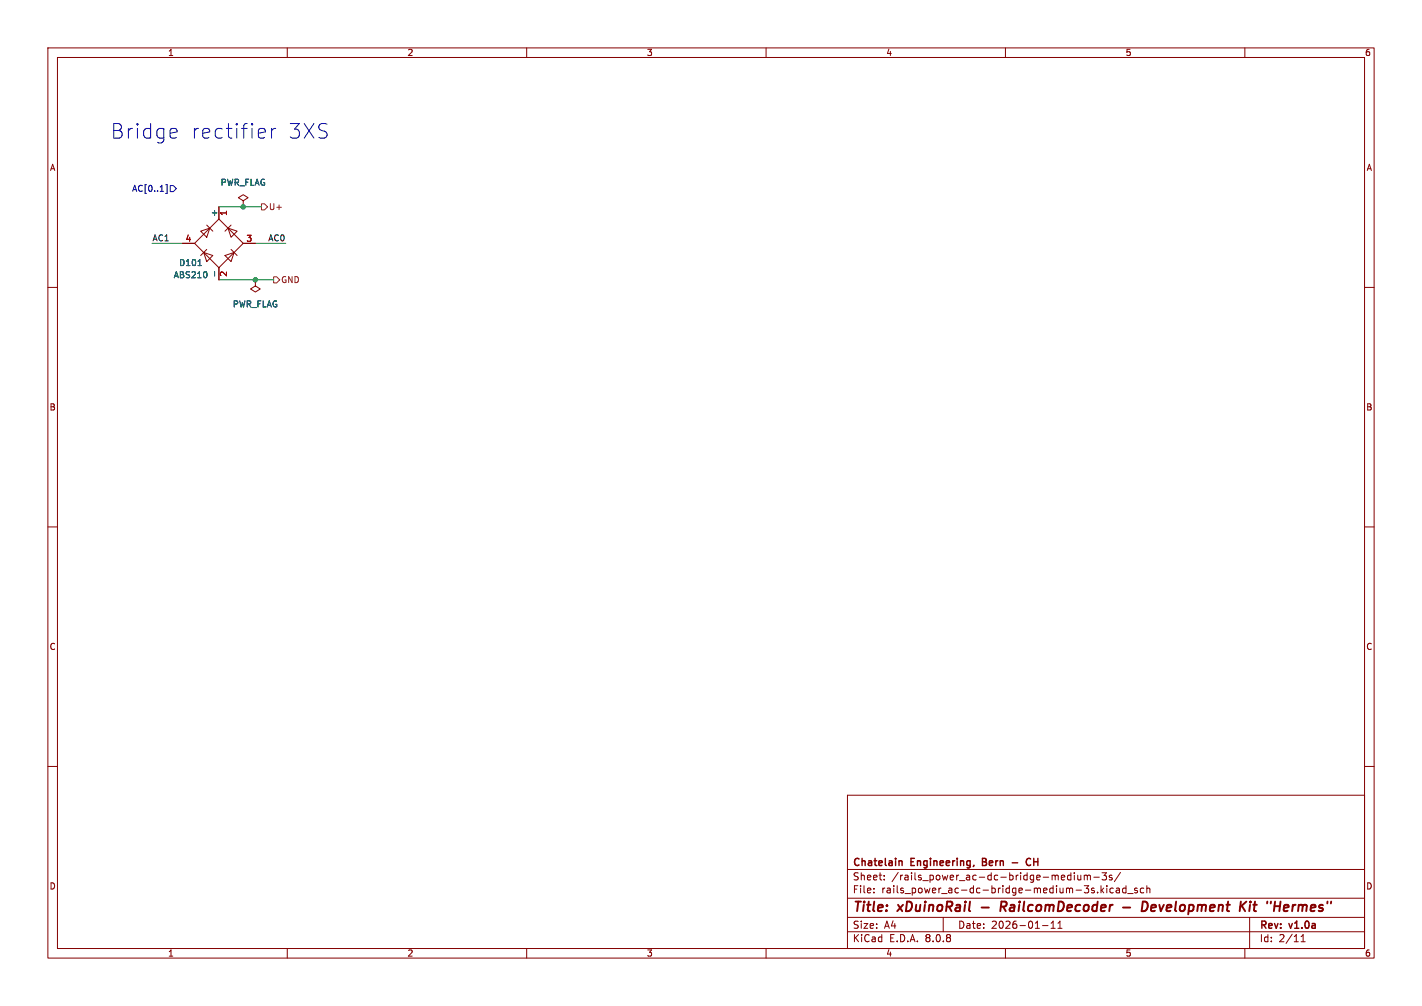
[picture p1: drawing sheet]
<svg xmlns="http://www.w3.org/2000/svg" width="297mm" height="210mm" viewBox="0 0 297 210" stroke-linecap="round" stroke-linejoin="round" font-family="sans-serif">
<g fill="none" stroke="#840000" stroke-width=".21">
<path d="M10 10h277v190h-277zM12 12h273v186h-273zM60 10v2M110 10v2M160 10v2M210 10v2M260 10v2M38.1 50.8h2.5M40.6 50.8l5.1-5.1 5.1 5.1-5.1 5.1zM41.9 48.3l1.9-.7-.6 1.9zM42.5 52.7l1.9 .6-1.2 1.3zM43.2 52.1l-1.3 1.2"/>
<path d="M43.2 47l1.2 1.3M45.7 43.2v2.5M45.7 55.9v2.5M47 53.3l1.9-.6-.6 1.9zM47.6 47.6l1.9 .7-1.2 1.2zM48.3 47l-1.3 1.3M48.3 52.1l1.2 1.2M50.8 41.9l1-.6-1-.7-1 .7 1 .6v1.3M50.8 43.2h.1M50.8 50.8h2.5M53.3 58.4v1.3l1.1 .6-1.1 .7-1-.7 1-.6M53.3 58.4h.1"/>
<path d="M10 60h2M285 60h2M10 110h2M285 110h2M10 160h2M177 166h108v32h-108zM285 160h2M60 198v2M110 198v2M160 198v2M177 194.5h108M177 191.5h108"/>
<path d="M177 187.5h108M177 181.5h108M182.5 186.3v.1M182.5 185.5v.1M184.7 183.6v.1M184.7 182.8v.1M197 191.5v3M210 198v2M217.7 193.2h1.2M219.5 193.8h.9M219.5 192.7l.5-.4v1.5M221 193.8h.8"/>
<path d="M221 192.7l.4-.4v1.5M223.7 182.2v1.5M223.7 182.8l-.5-.1-.2 .3 .1 .6h.6M224.4 182.2v.1M224.4 182.7v1M225.1 182.7l.1 .9 .3 .1 .2-.1M225.7 182.7v1M226.5 182.8l.4-.1 .2 .2M226.5 182.7v1M227.1 182.9l.2-.2 .4 .1v.9M227.1 182.9v.8M228.5 183.1h1.1"/>
<path d="M229.2 186.3v.1M230 184.9v1.5M230.1 185.8l.4 .6M230.2 182.2h.9l-.5 .6 .4 .1v.7l-.2 .1-.6-.1M230.5 185.4l-.5 .6M231.2 184.9v.1M231.2 185.4v1M232.2 182.8l-.3-.1-.2 .2v.2l.5 .2v.3h-.5M232.5 185.5l-.4-.1-.3 .3 .2 .6h.5M233.2 185.5h.5l.1 .9M233.8 185.8h-.5l-.2 .2 .2 .4 .5-.1M234 182.1l-1.3 2"/>
<path d="M235.2 185.5l-.5-.1-.2 .3 .1 .6h.6M235.2 184.9v1.5M235.5 186.5h1.2M237.5 185.5l-.3-.1-.2 .2v.2l.5 .2v.3h-.5M238.9 185.5l-.4-.1-.3 .3 .1 .6h.6M239.5 185.5l.2-.1 .4 .1 .1 .9M239.5 184.9v1.5M260 198v2M261 191.5v6.5M271.7 196.6h.9M271.7 195.5l.5-.4v1.5"/>
</g>
<g fill="none" stroke="#840000" stroke-width=".4">
<path d="M205 189.4h1.5M209.5 189.3l.6 .9M209.9 188.2h-.7l-.3 2M210 189.2l-1 .1M234.5 189.4h1.6M238.4 190.2l.3-2a.96 .96 0 0 1 1 .6 .96 .96 0 0 1-.3 1.1l-.5 .3M241.2 188.9l-.6 .1-.2 .9 .2 .3h.4M241.4 189.4l-1 .1M261.1 188.9l-.2 1.3M261.2 188.2l-.1 .2M261.8 188.9h.7M262.1 188.2l-.2 1.7 .1 .2 .3 .1"/>
<path d="M269.1 189h-.8l-.2 .9 .2 .3 .6-.1M269.1 189.4l-1 .1"/>
</g>
<path d="M188 179.7l.4 .2v.8M205.2 179.9h.5M205.7 179.2h-.5v1.5h.6M215.3 179.3a.71 .71 0 0 0-1 .5 .71 .71 0 0 0 .7 .9l.3-.2M211.4 180.1h1.2" fill="none" stroke="#840000" stroke-width=".3"/>
<path d="M41.4 55.4h.7M43.2 57v.7M44.8 56.7v.9" fill="none" stroke="#006464" stroke-width=".21"/>
<path d="M54.6 42.5h.6l.7 .7-.7 .6h-.6zM57.1 57.8h.7l.6 .6-.6 .7h-.7z" fill="none" stroke="#725600" stroke-width=".21"/>
<path d="M34.6 38.6h.3v1.8h-.3M35.6 38.7h.6l.6 .7-.6 .6h-.6z" fill="none" stroke="#000084" stroke-width=".21"/>
<path d="M36.5 26.8l.3 .2 .2 .5-1.5 .3M36.8 28.7l-.3 .1M55 26.8l.3 .2 .1 .5-1.4 .3M55.3 28.7l-.3 .1M56.7 26.8v2M57.6 26.8a.78 .78 0 0 0-.9 .6" fill="none" stroke="#0000c2" stroke-width=".21"/>
<path d="M31.7 50.8h6.4M45.7 58.4h11.4M45.7 43.2h8.9M53.3 50.8h6.4" fill="none" stroke="#009600" stroke-width=".21"/>
<g fill="#009600" stroke="#009600" stroke-width=".21">
<circle cx="53.3" cy="58.4" r=".46"/>
<circle cx="50.8" cy="43.2" r=".46"/>
</g>
<g font-size="4.2" fill="#0000c2">
<text x="23.1" y="29.2">Bridge</text>
<text x="39.8" y="29.2">rectifier</text>
<text x="60" y="29.2">3XS</text>
</g>
<g font-size="2.8" fill="#840000">
<text x="178" y="190.9">Title:</text>
<text x="187.7" y="190.9">xDuinoRail</text>
<text x="210.6" y="190.9">RailcomDecoder</text>
<text x="236.9" y="190.9">-</text>
<text x="241.7" y="190.9">Development</text>
<text x="263" y="190.9">Kit</text>
<text x="269.4" y="190.9">&quot;Hermes&quot;</text>
</g>
<g font-size="2.1" fill="#840000">
<text x="178" y="184">Sheet:</text>
<text x="178" y="181.2">Chatelain</text>
<text x="186.2" y="184">/rails_power_ac-dc-bridge-medium-3s/</text>
<text x="190.3" y="181.2">Engineering,</text>
<text x="205.8" y="181.2">Bern</text>
<text x="216.3" y="181.2">CH</text>
<text x="178" y="186.7">File:</text>
<text x="184.1" y="186.7">rails_power_ac-dc-bridge-medium-3s.kicad_sch</text>
<text x="178" y="196.9">KiCad</text>
<text x="178" y="194.1">Size:</text>
<text x="184.7" y="194.1">A4</text>
<text x="185.7" y="196.9">E.D.A.</text>
<text x="193.3" y="196.9">8.0.8</text>
<text x="200" y="194.1">Date:</text>
<text x="207" y="194.1">2026-01-11</text>
<text x="263" y="194.3">Rev:</text>
<text x="263" y="196.9">Id:</text>
<text x="267.1" y="196.9">2/11</text>
<text x="269.4" y="194.3">v1.0a</text>
</g>
<g font-size="1.8" fill="#840000">
<text x="35" y="11.9">1</text>
<text x="85" y="11.9">2</text>
<text x="135" y="11.9">3</text>
<text x="185" y="11.9">4</text>
<text x="235" y="11.9">5</text>
<text x="285" y="11.9">6</text>
<text x="10.3" y="35.9">A</text>
<text x="285.3" y="35.9">A</text>
<text x="10.3" y="85.9">B</text>
<text x="285.3" y="85.9">B</text>
<text x="10.3" y="135.9">C</text>
<text x="285.3" y="135.9">C</text>
<text x="10.3" y="185.9">D</text>
<text x="285.3" y="185.9">D</text>
<text x="35" y="199.9">1</text>
<text x="85" y="199.9">2</text>
<text x="135" y="199.9">3</text>
<text x="185" y="199.9">4</text>
<text x="235" y="199.9">5</text>
<text x="285" y="199.9">6</text>
</g>
<text font-size="1.8" fill="#000084" x="27.5" y="40.2">AC[0..1]</text>
<g font-size="1.8" fill="#006464">
<text x="46" y="39">PWR_FLAG</text>
<text x="45.5" y="45.3" transform="rotate(-90 45.5 45.3)">+</text>
<text x="36.2" y="58.3">ABS210</text>
<text x="37.3" y="55.7">D101</text>
<text x="48.5" y="64.4">PWR_FLAG</text>
</g>
<g font-size="1.8" fill="#a90000">
<text x="47.7" y="45.2" transform="rotate(-90 47.7 45.2)">1</text>
<text x="38.7" y="50.5">4</text>
<text x="51.4" y="50.5">3</text>
<text x="47.7" y="57.9" transform="rotate(-90 47.7 57.9)">2</text>
</g>
<g font-size="1.8" fill="#725600">
<text x="56.1" y="44">U+</text>
<text x="58.6" y="59.3">GND</text>
</g>
<g font-size="1.8" fill="#0f0f0f">
<text x="31.7" y="50.5">AC1</text>
<text x="55.9" y="50.5">AC0</text>
</g>
</svg>
